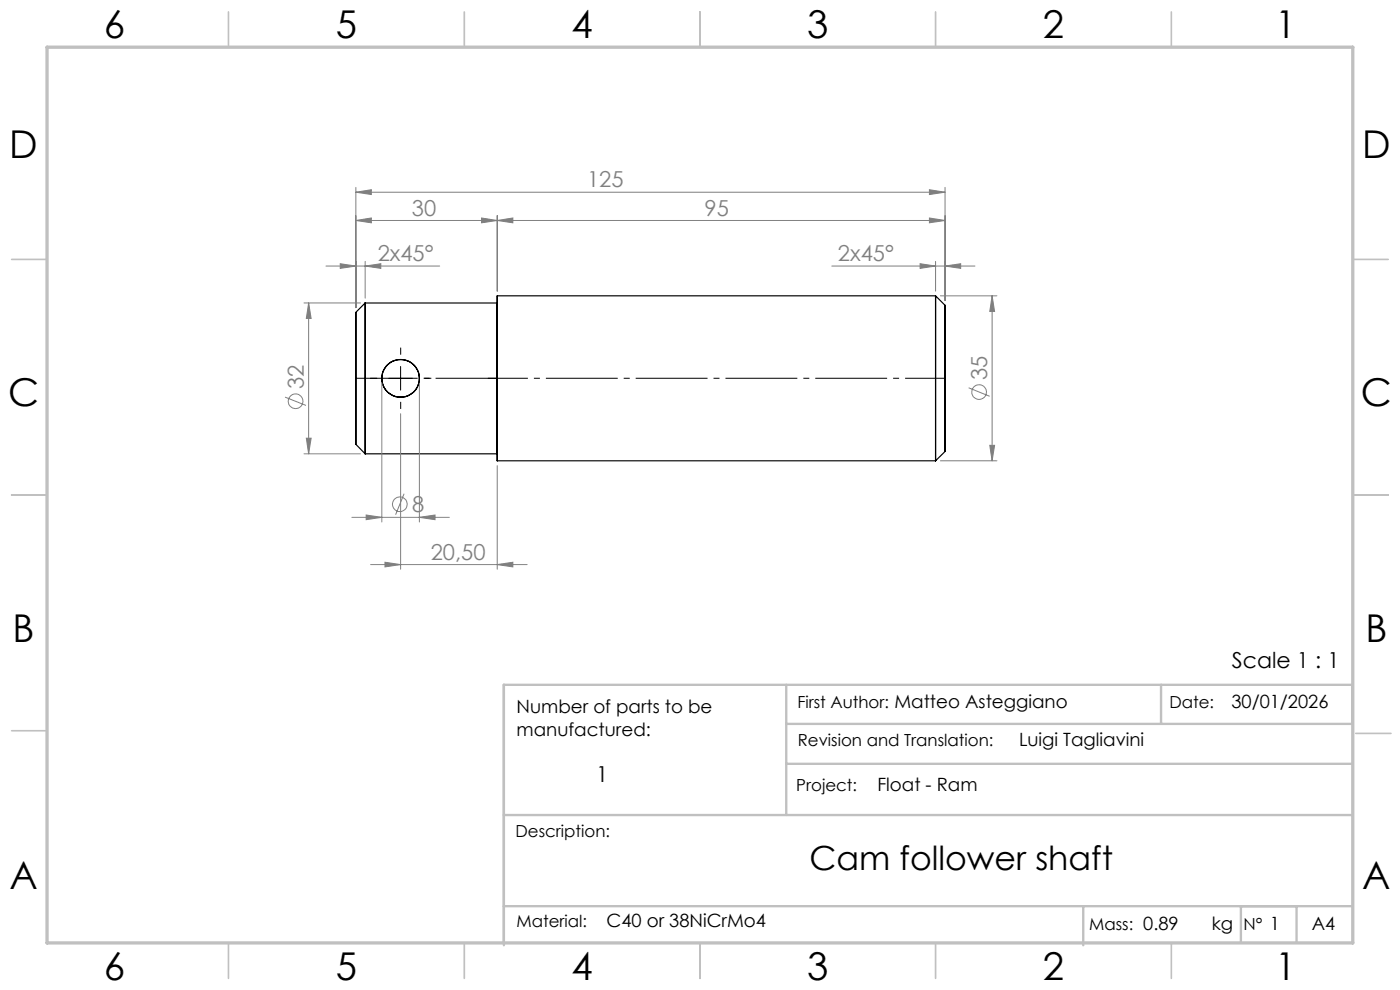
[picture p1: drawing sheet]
<svg xmlns="http://www.w3.org/2000/svg" width="297mm" height="210mm" viewBox="0 0 297 210" stroke-linecap="round" stroke-linejoin="round" font-family="sans-serif">
<g fill="none" stroke="#000" stroke-width=".25">
<path d="M75.5 66.3v28zM77.5 64.3v32zM105.5 62.8v34.9zM105.5 64.3v32zM105.5 64.3h-28l-2 1.9M105.5 62.8h93l2 2M198.5 62.8v34.9zM200.5 64.8v31zM75.5 94.3l2 2h28M200.5 95.8l-2 1.9h-93"/>
<circle cx="85" cy="80.3" r="4"/>
</g>
<g fill="none" stroke="#808080" stroke-width=".21">
<path d="M75.5 39.7v25.6M200.5 39.7v24.1M69.1 56.4h24.2M72.2 55.9l3.3 .5-3.3 .5zM75.5 46.8l3.3-.6v1.1zM75.5 40.8l3.3-.6v1.1zM75.5 46.8h125M75.5 40.8h125M77.5 56.4l3.3-.5v1zM77.5 55.4v7.8M102.2 46.2l3.3 .6-3.3 .5zM105.5 46.8l3.3-.6v1.1z"/>
<path d="M105.5 45.7v16.1M176.5 56.4h30.3M195.2 55.9l3.3 .5-3.3 .5zM197.2 40.2l3.3 .6-3.3 .5zM197.2 46.2l3.3 .6-3.3 .5zM198.5 55.4v6.4M200.5 56.4l3.3-.5v1zM64.5 64.3h12M65.5 64.3l.5 3.2h-1zM65.5 64.3v32M199.5 62.8h12M210.5 62.8l.5 3.3h-1z"/>
<path d="M210.5 62.8v34.9M60.5 84.2l4.4 1.8M64.5 96.3h12M65 92.9h1l-.5 3.4zM81 81.3v29.4M85 87.8v32.9M89 81.3v29.4M105.5 98.8v21.9M199.5 97.7h12M205.5 82.3l4.4 1.8M210 94.5h1l-.5 3.2zM74.6 109.7h20.7"/>
<path d="M77.7 109.2l3.3 .5-3.3 .5zM78.6 119.8h33.2M81.7 119.3l3.3 .5-3.3 .5zM85.7 104.7l-1.8 4.5M89 109.7l3.3-.5v1zM105.5 119.8l3.3-.5v1z"/>
<circle cx="62.7" cy="85.1" r="1.56"/>
<circle cx="207.7" cy="83.2" r="1.55"/>
<circle cx="84.8" cy="107" r="1.56"/>
</g>
<path d="M200.5 80.2h-97" fill="none" stroke="#000" stroke-width=".21" stroke-dasharray="15.2 1.3 1.3 1.3" stroke-dashoffset="6.7" stroke-linecap="butt"/>
<path d="M105.5 80.2h-30" fill="none" stroke="#000" stroke-width=".21" stroke-dasharray="15.2 1.3 1.3 1.3" stroke-dashoffset="2.1" stroke-linecap="butt"/>
<path d="M85 75.2v-1.5M80 80.2h-1.5M85 85.2v1.5M90 80.2h1.5" fill="none" stroke="#000" stroke-width=".21" stroke-dasharray="15.2 1.3 1.3 1.3" stroke-linecap="butt"/>
<path d="M85 77.7v5.1M82.5 80.2h5" fill="none" stroke="#000" stroke-width=".21"/>
<g fill="none" stroke="#c0c0c0" stroke-width=".35">
<path d="M48.5 2.5v7.5M98.5 2.5v7.5M148.5 2.5v7.5M198.5 2.5v7.5M248.5 2.5v7.5M2.5 55h7.5M287 55h7.5M2.5 105h7.5M287 105h7.5M2.5 155h7.5M287.6 155.6h7.5M48.5 200v7.5"/>
<path d="M98.5 200v7.5M148.5 200v7.5M198.5 200v7.5M248.5 200v7.5"/>
</g>
<path d="M166.8 153.6h120.1v-8.3h-180v55.2M166.8 145.3v27.6M246.3 145.3v8.3M106.9 172.9h180M166.8 162h120.1M106.9 192.2h180M229.8 192.2v8.3M263.2 192.2v7.7M275.1 192.2v7.7" fill="none" stroke="#c0c0c0" stroke-width=".5"/>
<path d="M10 10h277v190h-277z" fill="none" stroke="#c0c0c0" stroke-width=".7"/>
<g fill="#808080">
<path d="M105.5 119.8l3.3-.5v1zM81.7 119.3l3.3 .5-3.3 .5zM200.5 56.4l3.3-.5v1zM195.2 55.9l3.3 .5-3.3 .5z"/>
<path d="M75.5 46.8l3.3-.6v1.1zM102.2 46.2l3.3 .6-3.3 .5zM72.2 55.9l3.3 .5-3.3 .5zM77.5 56.4l3.3-.5v1zM77.7 109.2l3.3 .5-3.3 .5zM89 109.7l3.3-.5v1zM75.5 40.8l3.3-.6v1.1zM197.2 40.2l3.3 .6-3.3 .5zM105.5 46.8l3.3-.6v1.1zM197.2 46.2l3.3 .6-3.3 .5z"/>
<path d="M65.5 64.3l.5 3.2h-1zM65 92.9h1l-.5 3.4zM210.5 62.8l.5 3.3h-1zM210 94.5h1l-.5 3.2z"/>
</g>
<g font-size="8.1">
<text x="22" y="8">6</text>
<text x="71.2" y="8">5</text>
<text x="121.2" y="8">4</text>
<text x="171.2" y="8">3</text>
<text x="221.2" y="8">2</text>
<text x="270.5" y="8">1</text>
<text x="2" y="33.6">D</text>
<text x="289" y="33.6">D</text>
<text x="1.7" y="86.1">C</text>
<text x="288.7" y="86.1">C</text>
<text x="2.7" y="136.1">B</text>
<text x="289.7" y="136.1">B</text>
<text x="2" y="188.6">A</text>
<text x="289" y="188.6">A</text>
<text x="22" y="208">6</text>
<text x="71.2" y="208">5</text>
<text x="121.2" y="208">4</text>
<text x="171.2" y="208">3</text>
<text x="221.2" y="208">2</text>
<text x="270.5" y="208">1</text>
</g>
<text font-size="7.1" x="171.7" y="184.5">Cam follower shaft</text>
<g font-size="4.7" fill="#808080">
<text x="124.6" y="39.7">125</text>
<text x="87.4" y="45.7">30</text>
<text x="149.5" y="45.7">95</text>
<text x="80.1" y="55.4">2x45°</text>
<text x="177.8" y="55.4">2x45°</text>
<text x="64.4" y="82.5" transform="rotate(-90 64.4 82.5)">32</text>
<text x="209.4" y="80.6" transform="rotate(-90 209.4 80.6)">35</text>
<text x="87.4" y="108.7">8</text>
<text x="91.4" y="118.7">20,50</text>
</g>
<g font-size="4.7">
<text x="261.3" y="141.6">Scale 1 : 1</text>
<text x="126.5" y="165.9">1</text>
</g>
<g font-size="3.9">
<text x="109.6" y="151.2">Number of parts to be</text>
<text x="261.2" y="150.2">30/01/2026</text>
<text x="109.6" y="156.1">manufactured:</text>
<text x="216.2" y="158.3">Luigi Tagliavini</text>
<text x="186.1" y="167.8">Float - Ram</text>
<text x="128.7" y="196.7">C40 or 38NiCrMo4</text>
<text x="257.1" y="197.3">kg</text>
<text x="278.3" y="197.4">A4</text>
</g>
<g font-size="3.5">
<text x="169.2" y="150.1">First Author: Matteo Asteggiano</text>
<text x="248.1" y="150.1">Date:</text>
<text x="169.3" y="158.3">Revision and Translation:</text>
<text x="168.9" y="167.8">Project:</text>
<text x="109.4" y="177.5">Description:</text>
<text x="109.6" y="196.7">Material:</text>
<text x="231.1" y="197.3">Mass: 0.89</text>
<text x="263.8" y="197.3">N° 1</text>
</g>
</svg>
